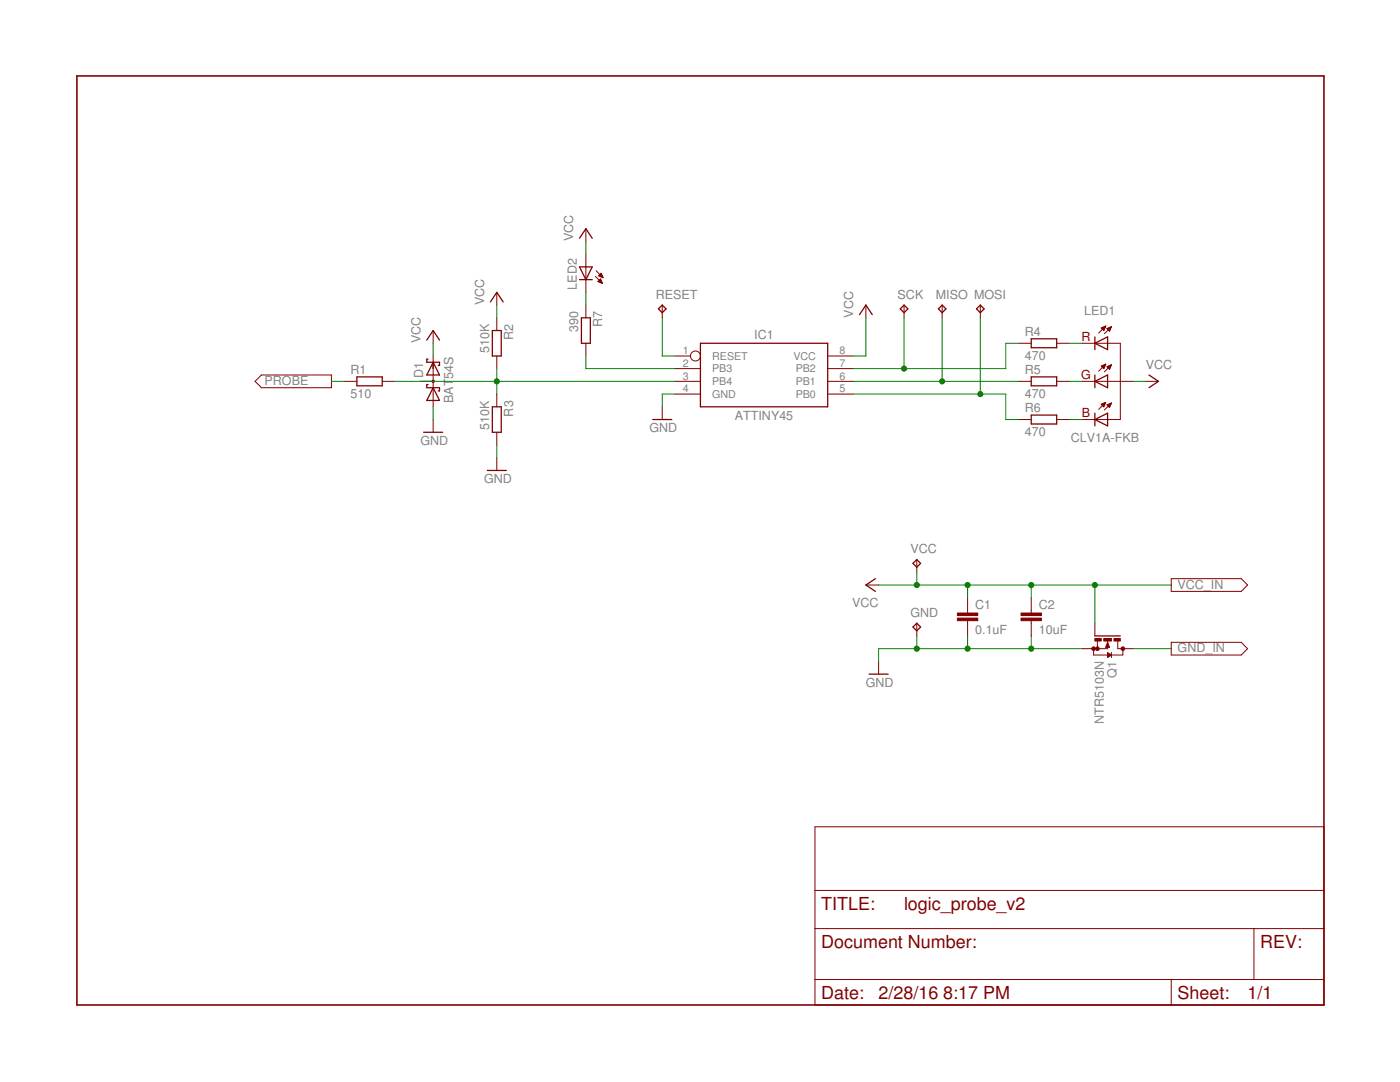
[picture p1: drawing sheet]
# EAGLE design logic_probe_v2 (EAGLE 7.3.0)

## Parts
C1  0.1uF  C-EUC0805  [C0805]
C2  10uF  C-EUC0805  [C0805]
D1  BAT54S  [SOT23]
GND  TPB1,27  [B1,27]
IC1  ATTINY45  [TSSOP8]
LED1  CLV1A-FKB  [PLCC-4]
LED2  LEDCHIPLED_0805  [CHIPLED_0805]
MISO  TPB1,27  [B1,27]
MOSI  TPB1,27  [B1,27]
Q1  NTR5103N  [SOT23]
R1  510  R-EU_R0805  [R0805]
R2  510K  R-EU_R0805  [R0805]
R3  510K  R-EU_R0805  [R0805]
R4  470  R-EU_R0805  [R0805]
R5  470  R-EU_R0805  [R0805]
R6  470  R-EU_R0805  [R0805]
R7  390  R-EU_R0805  [R0805]
RESET  TPB1,27  [B1,27]
SCK  TPB1,27  [B1,27]
VCC  TPB1,27  [B1,27]

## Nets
GND: C1.2 C2.2 D1.1(A1) GND.TP IC1.4(GND) Q1.2(S) R3.2
GND_IN: Q1.3(D)
N$1: LED1.1(R) R4.2
N$2: LED1.3(G) R5.2
N$3: LED1.4(B) R6.2
N$4: IC1.7(PB2) R4.1 SCK.TP
N$5: IC1.6(PB1) MISO.TP R5.1
N$6: IC1.5(PB0) MOSI.TP R6.1
N$7: IC1.2(PB3) R7.2
N$8: LED2.C R7.1
N$9: IC1.1(RESET) RESET.TP
PROBE: R1.1
VCC: C1.1 C2.1 D1.2(C2) IC1.8(VCC) LED1.2(CA) LED2.A Q1.1(G) R2.1 VCC.TP
VIN: D1.3(C1A2) IC1.3(PB4) R1.2 R2.2 R3.1
